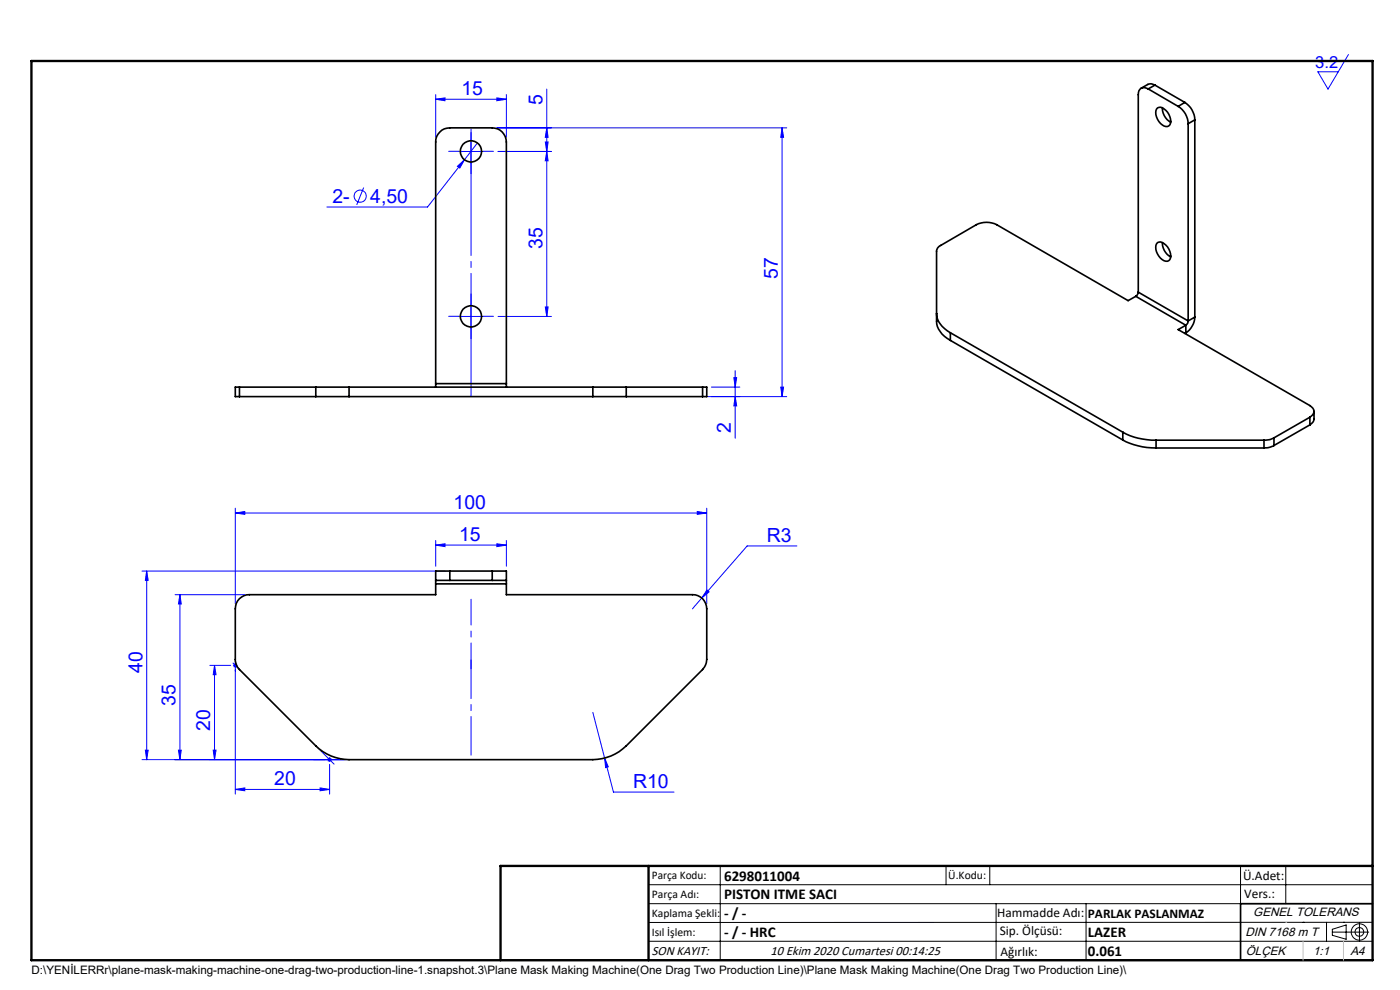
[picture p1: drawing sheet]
<svg xmlns="http://www.w3.org/2000/svg" width="297mm" height="210mm" viewBox="0 0 297 210" stroke-linecap="round" stroke-linejoin="round" font-family="sans-serif">
<g fill="none" stroke="#00f" stroke-width=".21">
<path d="M116 18.9v48.2M286.1 11.6l-4.4 7.3-2.1-3.7h4.3M77.2 39.8l-1.5 3.7M92.4 21.1l2-.3v.6zM92.4 20.1v9M92.4 21.1h15M97 35.3l1.5-1.4-1 1.8zM97.4 32.1h5M98.5 33.9l-7.8 10h-21.3M99.9 29.6v5M101.3 30.3l-2.8 3.6M105.4 20.8l2 .3-2 .3z"/>
<path d="M105.4 27.1h61.5M105.7 32.1h11.3M107.4 20.1v9M115.7 30.1h.6l-.3 2zM116 27.1l.3 2h-.6zM116 32.1l.3 2h-.6zM165.9 27.1l.3 2h-.6zM165.9 27.1v57M97.4 67.1h5M99.9 64.6v5M105.7 67.1h11.3M115.7 65.1h.6l-.3 2z"/>
<path d="M156 78.6v14.3M150 84.1h16.9M150.9 82.1h6.1M155.7 80.1h.6l-.3 2zM156 84.1l.3 2h-.6zM165.6 82.1h.6l-.3 2zM49.9 108.8l2-.3v.6zM49.9 107.8v20.3M49.9 108.8h100M92.4 115.6l2-.3v.6zM92.4 114.6v5.5M92.4 115.6h15"/>
<path d="M105.4 115.3l2 .3-2 .3zM107.4 114.6v5.5M147.9 108.5l2 .3-2 .3zM149.9 107.8v20.3M169.1 115.8h-10.6l-9.6 11.1M30.1 121.1h64.3M31.1 121.1l.3 2h-.6zM31.1 121.1v40M37.1 126.1h14.8M38.2 126.1l.3 2h-.6zM38.2 126.1v35M49.9 139.9v28.5"/>
<path d="M148.9 126.9l-2 2.2M150 125.2l.4 .3-1.5 1.4zM30.8 159.1h.6l-.3 2zM37.9 159.1h.6l-.3 2zM44.5 141.1h4.4M45.2 159.1h.6l-.3 2zM45.5 141.1v20M45.5 141.1l.3 2h-.6zM49.4 141.1h1M49.4 140.6l1.4 1.4M50.3 140.8l-.7 .7M67 158.2l3.9 3.9"/>
<path d="M125.8 151.1l2.5 9.7M49.9 167.5l2-.4v.6zM49.9 167.5h20M67.9 167.1l2 .4-2 .2zM69.6 160.8l.7 .7M69.9 160.6v1M69.9 162.1v6.3M70.3 160.8l-.7 .7M74 161.1h-43.9M128.3 160.8l.7 1.9-.5 .1zM128.3 160.8l1.8 7.2h12.9"/>
<circle cx="76.4" cy="41.6" r="1.3"/>
</g>
<g fill="none" stroke="#000" stroke-width=".21">
<path d="M137.6 187.7h153.6M137.6 191.7h153.6M137.6 199.7h153.6M152.8 183.7v20M200.7 183.7v4M210 183.7v4M211.3 191.7v12M230.4 191.7v12M263.2 183.7v20M272.8 183.7v8M276.4 195.6h.1M281.4 195.6v4.1"/>
<path d="M282.6 197.7h7.8M282.6 197.1l3-.9v3l-3-.8zM285 195.6h.1M288.4 195.8v3.8M291.2 195.6l-153.6 .1"/>
<circle cx="288.4" cy="197.7" r="1.74"/>
<circle cx="288.4" cy="197.7" r=".93"/>
</g>
<path d="M99.9 141.9v-14.8" fill="none" stroke="#00f" stroke-width=".21" stroke-dasharray="30.5 1.3 1.3 1.3" stroke-dashoffset="25"/>
<path d="M99.9 160.2v-20.2" fill="none" stroke="#00f" stroke-width=".21" stroke-dasharray="30.5 1.3 1.3 1.3" stroke-dashoffset="22.3"/>
<path d="M99.9 28.1v56" fill="none" stroke="#00f" stroke-width=".21" stroke-dasharray="30.5 1.3 1.3 1.3" stroke-dashoffset="4.4"/>
<path d="M97.4 32.1h-2.2M99.9 29.6v-2.3M99.9 34.6v2.3M102.4 32.1h2.3M97.4 67.1h-2.2M99.9 64.6v-2.2M99.9 69.6v2.3M102.4 67.1h2.3" fill="none" stroke="#00f" stroke-width=".21" stroke-dasharray="30.5 1.3 1.3 1.3"/>
<path d="M291.2 191.7h-28v12M106.2 203.7h185" fill="none" stroke="#000" stroke-width=".35"/>
<path d="M6.7 12.9h284.5v190.8h-284.5zM137.6 183.7v20M291.2 183.7h-185v20" fill="none" stroke="#000" stroke-width=".5"/>
<path d="M272.8 195.6h.1M276.4 199.7v4M285 199.7v4" fill="none" stroke="#c0c0c0" stroke-width=".21"/>
<g fill="#00f">
<path d="M49.9 167.5l2-.4v.6zM67.9 167.1l2 .4-2 .2z"/>
<path d="M45.5 141.1l.3 2h-.6zM45.2 159.1h.6l-.3 2z"/>
<path d="M92.4 21.1l2-.3v.6zM105.4 20.8l2 .3-2 .3zM97 35.3l.5 .4 1-1.8zM92.4 115.6l2-.3v.6zM105.4 115.3l2 .3-2 .3zM49.9 108.8l2-.3v.6zM147.9 108.5l2 .3-2 .3zM150 125.2l-1.1 1.7 1.5-1.4zM128.3 160.8l.2 2 .5-.1z"/>
<path d="M115.7 30.1h.6l-.3 2zM116 27.1l.3 2h-.6zM165.6 82.1h.6l-.3 2zM165.9 27.1l.3 2h-.6z"/>
<path d="M116 32.1l.3 2h-.6zM115.7 65.1h.6l-.3 2zM155.7 80.1h.6l-.3 2zM156 84.1l.3 2h-.6zM38.2 126.1l.3 2h-.6zM37.9 159.1h.6l-.3 2zM31.1 121.1l.3 2h-.6zM30.8 159.1h.6l-.3 2z"/>
</g>
<g fill="none" stroke="#000" stroke-width=".35">
<path d="M243.6 18.9a1.29 1.29 0 0 0-1.5-.2 1.29 1.29 0 0 0-.6 1.4v41.9M243.6 18.9l6.3 3.7M245 18.1a1.5 1.5 0 0 0-1.5-.2l-1.4 .8M245 18.1l-1.4 .8M245 18.1l6.4 3.6M245.6 22.9a1.69 1.69 0 0 1 2.1 .9l.3 .5a2.05 2.05 0 0 1 0 2.4 1.69 1.69 0 0 1-2.1-.9l-.3-.5a2.05 2.05 0 0 1 0-2.4zM246.6 22.9a3.4 3.4 0 0 0 1.8 3M249.9 22.6a4.4 4.4 0 0 1 2.2 3.6M251.4 21.7a4.6 4.6 0 0 1 2.1 3.7M251.4 21.7l-1.5 .9M252.1 26.2v41.9M253.5 25.4l-1.4 .8"/>
<path d="M253.5 25.4v41.9M245.6 51.5a1.79 1.79 0 0 1 2.1 .9l.3 .4a2.05 2.05 0 0 1 0 2.5 1.69 1.69 0 0 1-2.1-.9 2.38 2.38 0 0 1-.3-2.9zM246.6 51.5a3.4 3.4 0 0 0 1.8 3M198.7 66.5a5.1 5.1 0 0 0 2.9 4.1M201.6 70.6l36.6 21.1M201.6 70.6v1.6M201.6 72.2l36.6 21.1M240.9 62.9l-1.6 .9-27.9-16.1a4.9 4.9 0 0 0-4.2 0l-7.6 4.4a1.42 1.42 0 0 0-.9 1.2v14.8a5.1 5.1 0 0 0 2.9 4.1M240.9 62.9l10.7 6.1M241.5 62l-.3 .6-.3 .3M241.5 62l10.6 6.1M251.6 69l-1.7 .9 28 16.1a1.31 1.31 0 0 1 .9 1.3 1.31 1.31 0 0 1-.9 1.2"/>
<path d="M251.6 69v1.6M251.6 70.6l-.2 .1M252.1 68.1l-.2 .5-.3 .4M253.5 67.3a4.3 4.3 0 0 1-1.9 3.3M253.5 67.3l-1.4 .8M50.8 82.1h-.9v2h.9M50.8 82.1h16.2M50.8 84.1h16.2M50.8 82.1v2M67 82.1h7M67 84.1h7M67 82.1v2"/>
<path d="M74 82.1v2M74 82.1h51.8M74 84.1h51.8M92.4 81.4v.7M92.4 81.4v-51.3a3 3 0 0 1 3-3h9a3 3 0 0 1 3 3v51.3M92.4 81.4h15M107.4 81.4v.7M125.8 82.1h7.1M125.8 84.1h7.1M125.8 82.1v2M132.9 82.1h16.1M132.9 84.1h16.1"/>
<path d="M132.9 82.1v2M149 82.1h.9v2h-.9M149 82.1v2M238.2 91.7a14 14 0 0 0 7.1 1.7M238.2 93.3a15 15 0 0 0 7.1 1.7M238.2 91.7v1.6M245.3 93.4h22.8M245.3 93.4v1.6M245.3 95h22.8M268.1 93.4v1.6M270.3 92.9a3.7 3.7 0 0 1-2.2 .5M270.3 94.5l-1.3 .5h-.9"/>
<path d="M270.3 92.9v1.6M277.9 88.5l-7.6 4.4M277.9 88.5v1.6M277.9 90.1l-7.6 4.4M278.8 87.3v1.6a1.61 1.61 0 0 1-.9 1.2M92.4 123.1h3M92.4 123.1v.8M92.4 123.9v2.2h-39.5a2.95 2.95 0 0 0-3 3v10.8a2.88 2.88 0 0 0 .9 2.1l16.2 16.2a10.2 10.2 0 0 0 7 2.9h51.8a10.2 10.2 0 0 0 7.1-2.9l16.1-16.2a3.3 3.3 0 0 0 .9-2.1v-10.8a2.95 2.95 0 0 0-3-3h-39.5v-2.2M92.4 123.9h15M95.4 121.1h-3v2M95.4 121.1v2M95.4 121.1h9"/>
<path d="M95.4 123.1h9M104.4 123.1h3M104.4 121.1h3v2M104.4 121.1v2M107.4 123.1v.8"/>
<circle cx="99.9" cy="32.1" r="2.25"/>
<circle cx="99.9" cy="67.1" r="2.25"/>
</g>
<g font-size="4.1" fill="#00f">
<text x="97.9" y="20.1">15</text>
<text x="115.1" y="22.3" transform="rotate(-90 115.1 22.3)">5</text>
<text x="70.5" y="43">2-</text>
<text x="78.6" y="43">4,50</text>
<text x="115.1" y="52.7" transform="rotate(-90 115.1 52.7)">35</text>
<text x="165" y="59.1" transform="rotate(-90 165 59.1)">57</text>
<text x="155.1" y="91.8" transform="rotate(-90 155.1 91.8)">2</text>
<text x="96.2" y="107.9">100</text>
<text x="97.4" y="114.7">15</text>
<text x="162.7" y="114.9">R3</text>
<text x="30.2" y="142.7" transform="rotate(-90 30.2 142.7)">40</text>
<text x="37.3" y="149.7" transform="rotate(-90 37.3 149.7)">35</text>
<text x="44.6" y="155.1" transform="rotate(-90 44.6 155.1)">20</text>
<text x="58.2" y="166.5">20</text>
<text x="134.3" y="167.1">R10</text>
</g>
<text font-size="3.5" fill="#00f" x="279" y="14.4">3.2</text>
<g font-size="3.2">
<text x="153.6" y="190.8">PISTON ITME SACI</text>
<text x="153.6" y="186.8">6298011004</text>
<text x="153.6" y="194.8">- / -</text>
<text x="153.6" y="198.8">- / - HRC</text>
<text x="230.8" y="198.7">LAZER</text>
<text x="230.8" y="202.8">0.061</text>
</g>
<g font-size="2.8">
<text x="263.7" y="186.7">Ü.Adet:</text>
<text x="263.9" y="190.5">Vers.:</text>
<text x="211.5" y="194.5">Hammadde Adı:</text>
<text x="230.8" y="194.7">PARLAK PASLANMAZ</text>
<text x="138.3" y="202.6">SON KAYIT:</text>
<text x="163.5" y="202.6">10 Ekim 2020 Cumartesi 00:14:25</text>
<text x="212.1" y="198.4">Sip. Ölçüsü:</text>
<text x="212.2" y="202.7">Ağırlık:</text>
</g>
<g font-size="2.6">
<text x="265.9" y="194.4">GENEL TOLERANS</text>
<text x="264.2" y="198.5">DIN 7168 m T</text>
<text x="264.3" y="202.6">ÖLÇEK</text>
<text x="278.5" y="202.6">1:1</text>
<text x="286.5" y="202.6">A4</text>
</g>
<g font-size="2.5">
<text x="138.3" y="186.4">Parça Kodu:</text>
<text x="138.3" y="190.5">Parça Adı:</text>
<text x="201.2" y="186.5">Ü.Kodu:</text>
<text x="138.3" y="194.5">Kaplama Şekli:</text>
<text x="138.3" y="198.6">Isıl İşlem:</text>
<text x="6.7" y="206.7">D:\YENİLERRr\plane-mask-making-machine-one-drag-two-production-line-1.snapshot.3\Plane Mask Making Machine(One Drag Two Production Line)\Plane Mask Making Machine(One Drag Two Production Line)\</text>
</g>
</svg>
